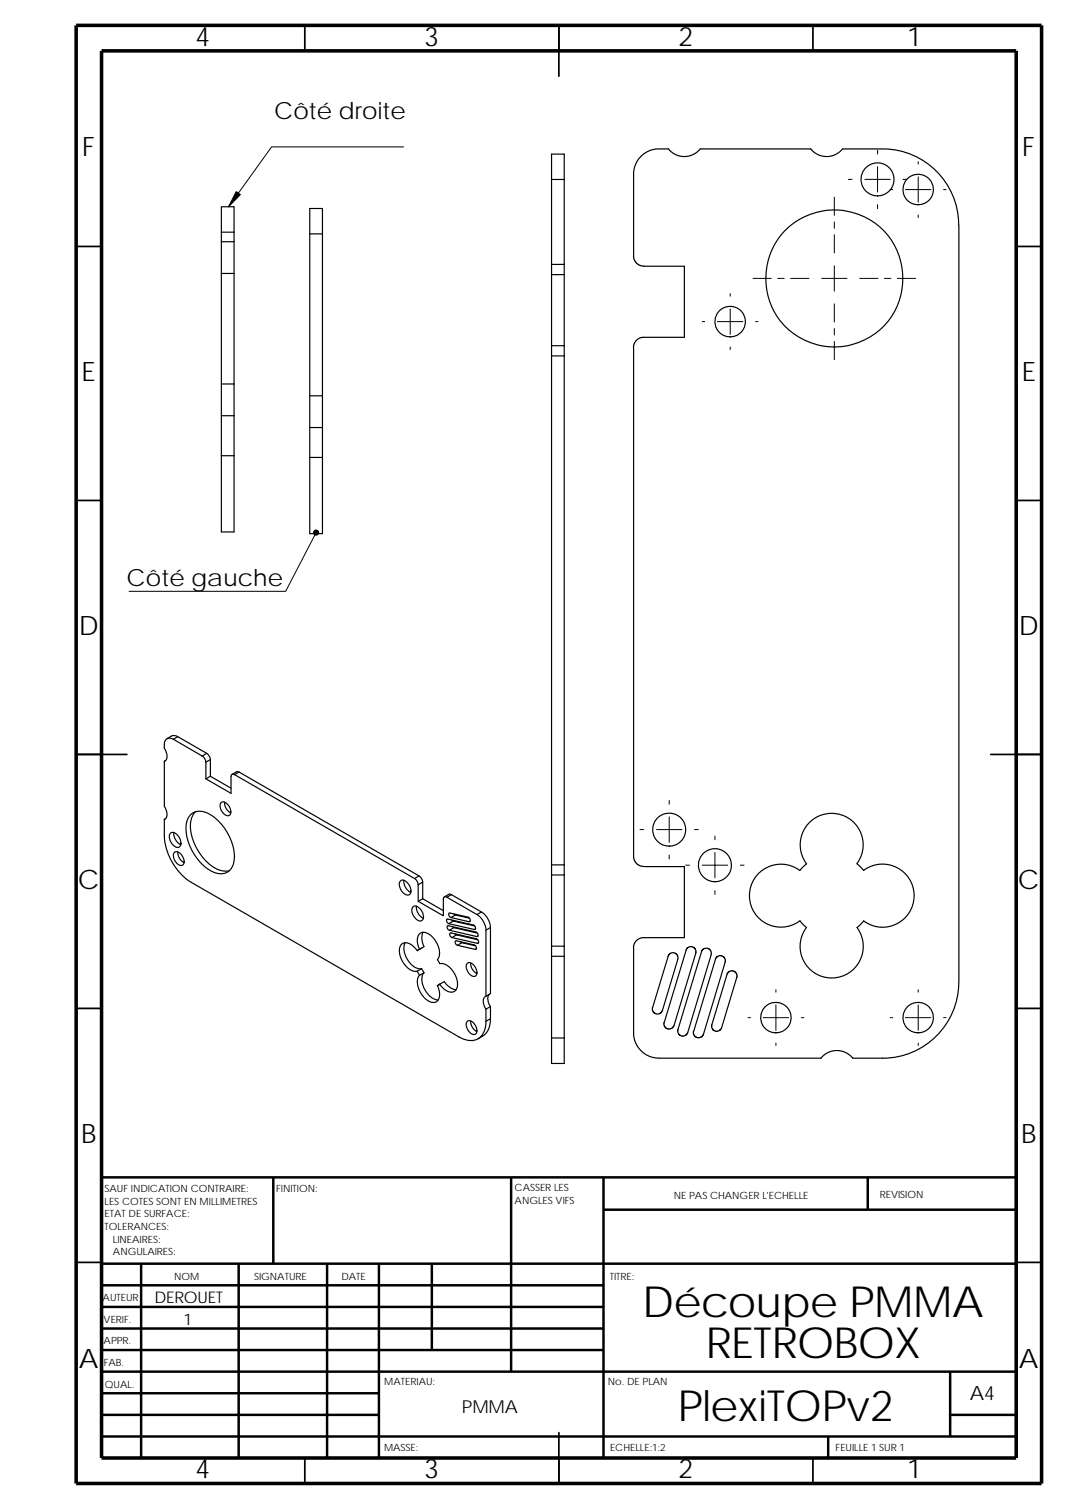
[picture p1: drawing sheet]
<svg xmlns="http://www.w3.org/2000/svg" width="210mm" height="297mm" viewBox="0 0 210 297" stroke-linecap="round" stroke-linejoin="round" font-family="sans-serif">
<g fill="none" stroke="#000" stroke-width=".34">
<path d="M60 5v5M110 5v10M160 5v5M15 48.5h5M200 48.5h5M15 98.5h5M200 98.5h5M15 148.5h10M195 148.5h10M15 198.5h5M200 198.5h5M15 248.5h5"/>
<path d="M200 248.5h5M60 287v5M110 282v10M160 287v5"/>
</g>
<g fill="none" stroke="#000" stroke-width=".49">
<path d="M53.8 231.8v17M100.6 231.8v38.2M118.8 238.1h81.2M118.8 231.8v55.2M170.8 231.8v6.3M200 231.8h-180v55.2M20 248.8h180M20 253h98.8M20 257.3h98.8M27.8 248.8v38.2M47 248.8v38.2M64.4 248.8v38.2"/>
<path d="M74.6 248.8v38.2M85 248.8v16.9M20 270h180M20 274.3h54.6M20 278.5h54.6M20 261.5h98.8M20 265.7h98.8M187 270v12.8M187 278.5h13M20 282.8h180M163 282.8v4.2"/>
</g>
<path d="M15 5h190v287h-190zM20 10h180v277h-180z" fill="none" stroke="#000" stroke-width=".7" stroke-linecap="butt"/>
<g fill="none" stroke="#000" stroke-width=".23">
<path d="M108.5 30.3h2.5v5h-2.5zM108.5 35.3v16.7M111 35.3v16.7h-2.5M43.6 47.6v6.2M43.6 47.6h2.5M43.6 45.7v1.9M43.6 53.8v21.8M43.6 45.7v-5h2.5v5M43.6 45.7h2.5M43.6 53.8h2.5M46.1 47.6v6.2M46.1 45.7v1.9"/>
<path d="M46.1 53.8v21.8M61 46h2.5v31.9h-2.5M61 46v-5h2.5v5M61 46v31.9M108.5 54.1h2.5M108.5 52v2.1M108.5 54.1v14M111 52v2.1M111 54.1v14M126.7 52.4h8v14h-8.4l-1.1 .6-.4 .7-.1 .4v100.7l.5 1.1 .4 .4 .7 .2 8.4 .1v14h-8.3l-1 .4-.5 .6-.2 .7v17a4.7 4.7 0 0 0 1.3 3.4l.7 .6a4.9 4.9 0 0 0 3 1M126.7 52.4l-.7-.1-.6-.4-.4-.5-.3-.7v-16.4a5 5 0 0 1 5-5h1.9l.4 .5 .9 .6 1.6 .4 1.5-.2 1.1-.6 .7-.7h21.8l.4 .5 .9 .6 1.6 .4 1.5-.2 1.1-.6 .7-.7h7.9a15 15 0 0 1 15 15v149a15 15 0 0 1-15 15h-5.9M43.6 75.6h2.5"/>
<path d="M43.6 75.6v6.2h2.5M46.1 75.6v6.2M61 77.9v6.3M63.5 77.9v6.3M108.5 70.1h2.5M108.5 68.1h2.5v2M108.5 68.1v2M108.5 70.1v100.1M111 70.1v100.1M43.6 89.7v15h2.5v-15M43.6 81.8v7.9M43.6 89.7h2.5"/>
<path d="M46.1 81.8v7.9M61 90v15.1h2.5v-15.1M61 84.2v5.8M61 84.2h2.5M61 90h2.5M63.5 84.2v5.8M32.3 149.9v8.8l.3 .4a1.57 1.57 0 0 1-.3 2.2M32.6 149.7l-.3 .2M34.1 145.5l.9-.5 5.7 3.3M34.1 145.5a1.09 1.09 0 0 0-1.2-.1 1.09 1.09 0 0 0-.6 1.2v.7l.3 .4a1.57 1.57 0 0 1-.3 2.2M34.1 145.5l5.7 3.3M35 145l-.6-.2a1.92 1.92 0 0 0-1.5 .6"/>
<path d="M38.5 159.8a5.1 5.1 0 0 0-.6 5.2 10.3 10.3 0 0 0 5.1 6.2l.9 .3 1.2-.1M39.8 148.8l.9-.5 .6 .8 .1 3.7M39.8 148.8l.5 .5 .2 .7M40.5 150v3.3l5 2.9v-3.5l.3-.3 .4 .1M41.4 152.8l-.9 .5M41.4 152.8l4.1 2.4M41.4 149.5l-.9 .5M43.5 158a1.45 1.45 0 0 1 1.8 1.3 .8 .8 0 0 1 .1 .8 .8 .8 0 0 1-.7 .5 1.97 1.97 0 0 1-1.2-2.6zM44.2 157.9v.2a2.2 2.2 0 0 0 1.2 1.9M46.2 152.5l35.4 20.4M47.1 152l-.4-.1-1 .5M47.1 152l35.4 20.4"/>
<path d="M47.1 152l-.9 .5M32.3 161.3a14.7 14.7 0 0 0 .7 6.6 11.5 11.5 0 0 0 4.7 5.8l52.6 30.4a3.4 3.4 0 0 0 4.5-.3 4.5 4.5 0 0 0 .8-2.8M32.6 161.2l-.3 .1M33.6 164a1.72 1.72 0 0 1 2 1.7 .79 .79 0 0 1-.4 1.1 .79 .79 0 0 1-1-.3 1.95 1.95 0 0 1-.6-2.5zM34.2 163.9a2.43 2.43 0 0 0 1.4 2.4M34.3 167.8a1.25 1.25 0 0 1 1.7 1 .91 .91 0 0 1 .3 .9 .91 .91 0 0 1-.8 .6 1.94 1.94 0 0 1-1.2-2.5zM35 167.7a2.24 2.24 0 0 0 1.2 2.1M37.7 160.2a3.4 3.4 0 0 1 4.1 .4 10.1 10.1 0 0 1 4.2 9 2.67 2.67 0 0 1-4 2.1 10 10 0 0 1-5.3-9.6l.2-.8zM78.9 173.3a1.43 1.43 0 0 1 1.7 1.1l.2 .4a.82 .82 0 0 1-.1 1.1 .82 .82 0 0 1-1 .1 2.33 2.33 0 0 1-1.1-2.3zM79.5 173.3a2.4 2.4 0 0 0 1.3 2.3M81.4 178.4a1.47 1.47 0 0 1 1.7 1.1l.2 .7a.81 .81 0 0 1-.8 1.1 2.37 2.37 0 0 1-1.4-2.5zM81.6 172.9l.9-.5 .6 .8 .1 3.7"/>
<path d="M81.6 172.9l.5 .6 .2 .7M82 178.4a2.4 2.4 0 0 0 1.3 2.3M82.3 174.2v3.2l4.9 2.9v-3.4l.4-.4 .3 .1M83.2 176.9l-.9 .5M83.2 176.9l4 2.4M83.2 173.7l-.9 .5M87.9 176.6l6 3.4a3.9 3.9 0 0 1 1.7 3.1v13a1.54 1.54 0 0 0-.2 2.2l.2 .3M88.3 179.8l.2-.1 3.6 .8a.49 .49 0 0 1 .4 .4 .49 .49 0 0 1-.2 .5l-3.5-.8-.4-.3zM88.8 176.1l-.9 .5M88.8 176.1l5.9 3.4M88.8 176.1l-.4-.1-1 .6M89.3 179.9l.3 .2"/>
<path d="M108.5 172.2h2.5M108.5 170.2v2M108.5 172.2v14M108.5 170.2h2.5M111 170.2v2M111 172.2v14M157.4 171.3a6.2 6.2 0 0 0-8.3 .9 6.2 6.2 0 0 0 0 8.3 6.2 6.2 0 0 0 8.3 .8l1.3 1.3a6.2 6.2 0 0 0 .8 8.3 6.2 6.2 0 0 0 8.4 0 6.2 6.2 0 0 0 .8-8.3l1.3-1.3M157.4 171.3l1.3-1.3a6.2 6.2 0 0 1 .8-8.3 6.2 6.2 0 0 1 8.4 0 6.2 6.2 0 0 1 .8 8.3l1.3 1.3a6.2 6.2 0 0 1 8.3 .8 6.2 6.2 0 0 1 0 8.4 6.2 6.2 0 0 1-8.4 .8M79.7 185.6a4.1 4.1 0 0 0 3 5.1 .48 .48 0 0 1 .6 .5l.1 .3M82.1 191.2l.2 .3a.6 .6 0 0 1 0 1 4.2 4.2 0 0 0 3 4.8 1.7 1.7 0 0 0 1.1-2.5l-.3-.8M82.1 187.1l.5-.2-.2-.5a2.29 2.29 0 0 1 .4-2.8 2.63 2.63 0 0 1 2.8 1.4 3.4 3.4 0 0 1 .5 4l.2 .2a.61 .61 0 0 0 .8 .5 4.2 4.2 0 0 1 2.7 5 1.69 1.69 0 0 1-2.7-.3l-.6-.7M82.1 187.1l-.3-.3a2.27 2.27 0 0 0-2.6-1 2.91 2.91 0 0 0 .2 3.7 2.8 2.8 0 0 0 2.7 1.7"/>
<path d="M83 190.7l-.9 .5M83.3 183.5l-.3 1.1 .4 1.8-1.3 .7M83.4 191.5a3.2 3.2 0 0 0 .5 3.7 3.1 3.1 0 0 0 2.4 1.6M83.4 191.5l-.8 .5M86.5 193.7l-.4 .3M86.5 193.7l.9-.5 .9 1a2.09 2.09 0 0 0 1.5 .6M87.9 181l.2-.1 5 1.2a.48 .48 0 0 1 .5 .3 .48 .48 0 0 1-.3 .6l-5-1.2-.4-.3zM88 182.3l.2-.1 5.4 1.3a.49 .49 0 0 1 .5 .3 .49 .49 0 0 1-.2 .6l-5.5-1.3-.3-.3zM88.6 183.6l5.1 1.2a.49 .49 0 0 1 .5 .4 .49 .49 0 0 1-.2 .5l-5.2-1.2a.57 .57 0 0 1-.2-.9zM88.9 181.1l.3 .2M89 182.4l.3 .2M89.2 181.3l-.9 .5"/>
<path d="M89.2 181.3l4.2 1M89.3 182.6l-.9 .5M89.3 182.6l4.6 1.1M89.6 183.8l.2 .2M89.6 185.3l.2-.1 3.5 .8a.48 .48 0 0 1 .4 .4 .48 .48 0 0 1-.2 .5l-3.5-.8-.4-.4zM89.6 180.1l-.8 .5M89.6 180.1l2.8 .6M89.8 184l-.9 .6M89.8 184l4.2 1M90.6 185.4l.3 .2M90.9 185.6l-.9 .5M90.9 185.6l2.7 .6"/>
<path d="M91.9 189.6a1.42 1.42 0 0 1 1.9 1.3 .77 .77 0 0 1 0 .9 .77 .77 0 0 1-.9 .3 1.98 1.98 0 0 1-1-2.5zM92.5 181.3l-.2 .1M92.6 189.5a2.21 2.21 0 0 0 1.3 2.1M93.6 182.8l-.3 .2M93.7 186.8l-.2 .1M93.9 180l.8-.5a3.9 3.9 0 0 1 1.8 3.1M94.1 184.2l-.2 .2M94.2 185.5l-.2 .2M95.6 198.6v2.4M96.3 195.7a2.01 2.01 0 0 0 .2 2.4M96.5 198.1v2.4M96.5 182.6v13l-.9 .5"/>
<path d="M96.5 182.6l-.9 .5M96.5 198.1l-.9 .5M108.5 188.2h2.5M108.5 186.2h2.5v2M108.5 186.2v2M108.5 188.2v16.1M111 188.2v16.1M128.4 198.3v.7l.6 .5h.8l.5-.5 3.1-10.2-.1-.7-.5-.5h-.8l-.5 .5-3.1 10.2M139.9 187.9v-.7l-.5-.5h-.8l-.5 .5-4.7 15.5 .1 .8 .5 .4 .9-.1 .4-.5 4.7-15.4M143.4 191.3l.6-.2 .5 .1 .4 .5 .1 .6-3 10-.4 .5-.8 .2-.6-.4-.1-.8 3-10zM91.9 201.1a1.42 1.42 0 0 1 1.9 1.2 .77 .77 0 0 1 0 1 .77 .77 0 0 1-.9 .3 1.98 1.98 0 0 1-1-2.5zM92.6 201a2.21 2.21 0 0 0 1.3 2.1"/>
<path d="M96.5 200.5a3.9 3.9 0 0 1-2.4 4M96.5 200.5l-.9 .5M108.5 204.3h2.5M108.5 204.3v5h2.5v-5M130.7 201.3l4.3-14.3 .5-.5 .8-.1 .5 .4 .1 .8-4.2 14.2-.5 .6-.8 .1-.6-.5-.1-.7M136.5 203l.1 .8 .6 .5 .8-.1 .5-.6 4.2-14.3-.1-.7-.5-.4h-.8l-.5 .6-4.3 14.2M167.8 208.3a4.1 4.1 0 0 0-4-1.4l-1.2 .5-1 .9h-31.9"/>
<circle cx="172.7" cy="35.3" r="3.2"/>
<circle cx="180.7" cy="37.3" r="2.99"/>
<circle cx="164.2" cy="54.8" r="13.5"/>
<circle cx="143.7" cy="63.3" r="3"/>
<circle cx="131.7" cy="163.3" r="3.3"/>
<circle cx="140.7" cy="170.3" r="3.3"/>
<circle cx="152.7" cy="200.3" r="3"/>
<circle cx="180.7" cy="200.3" r="3"/>
</g>
<g fill="none" stroke="#000" stroke-width=".2">
<path d="M79.4 28.9h-26l-8.4 11.8M164.2 38.8v3.6M166.9 35.3h.8M170.2 35.3h5M172.7 29.6v.7M172.7 32.8v5M175.2 37.3h.5M177.7 35.3h.7M178.2 37.3h5M180.7 31.8v.5M180.7 34.8v5M185.7 37.3h.5"/>
<path d="M143.7 57.8v.5M148.2 54.8h3.6M153.1 54.8h1.2M155.6 54.8h3.6M161.7 54.8h5M164.2 43.7v1.2M164.2 46.2v3.6M164.2 59.8v3.6M164.2 52.3v5M169.2 54.8h3.6M172.7 40.3v.8M174.1 54.8h1.2"/>
<path d="M176.6 54.8h3.6M180.7 42.3v.5M138.2 63.3h.5M141.2 63.3h5M143.7 60.8v5M143.7 68.3v.5M148.7 63.3h.5M164.2 64.7v1.2M164.2 67.2v3.6M62.2 104.8l-6 11.6h-30.8M131.7 157.6v.7M125.9 163.3h.8"/>
<path d="M129.2 163.3h5M131.7 168.3v.8M131.7 160.8v5M134.9 170.3h.8M136.7 163.3h.7M138.2 170.3h5M140.7 164.6v.7M140.7 175.3v.8M140.7 167.8v5M145.7 170.3h.7M152.7 194.8v.5M152.7 197.8v5"/>
<path d="M180.7 194.8v.5M180.7 197.8v5M147.2 200.3h.5M150.2 200.3h5M152.7 205.3v.5M157.7 200.3h.5M175.2 200.3h.5M178.2 200.3h5M180.7 205.3v.5M185.7 200.3h.5"/>
</g>
<g fill="#000" stroke="#000" stroke-width=".2">
<path d="M46.5 37.7l.8 .6-2.3 2.4z" fill-rule="evenodd"/>
<path d="M61.9 104.5l.5-.1-.2 .4 .2-.4a.5 .5 0 0 1 .2 .7 .5 .5 0 0 1-.7 .1 .5 .5 0 0 1 0-.7z" fill-rule="evenodd"/>
</g>
<g font-size="8.4">
<text x="126.4" y="259.2">Découpe PMMA</text>
<text x="138.9" y="267.4">RETROBOX</text>
<text x="133.4" y="279.7">PlexiTOPv2</text>
</g>
<g font-size="5.3">
<text x="38.5" y="9">4</text>
<text x="83.5" y="9">3</text>
<text x="133.5" y="9">2</text>
<text x="178.5" y="9">1</text>
<text x="16.2" y="30.7">F</text>
<text x="201.2" y="30.7">F</text>
<text x="16.1" y="75">E</text>
<text x="201.1" y="75">E</text>
<text x="15.5" y="125">D</text>
<text x="200.5" y="125">D</text>
<text x="15.3" y="175">C</text>
<text x="200.3" y="175">C</text>
<text x="16" y="225">B</text>
<text x="201" y="225">B</text>
<text x="15.5" y="269.2">A</text>
<text x="200.5" y="269.2">A</text>
<text x="38.5" y="291">4</text>
<text x="83.5" y="291">3</text>
<text x="133.5" y="291">2</text>
<text x="178.5" y="291">1</text>
</g>
<g font-size="4.7">
<text x="54" y="23.4">Côté droite</text>
<text x="24.9" y="115.4">Côté gauche</text>
</g>
<text font-size="3.9" x="190.8" y="275.5">A4</text>
<text font-size="3.5" x="90.9" y="278.2">PMMA</text>
<g font-size="3.2">
<text x="30.4" y="256.6">DEROUET</text>
<text x="36.1" y="260.8">1</text>
</g>
<g font-size="2">
<text x="20.6" y="234.6">SAUF INDICATION CONTRAIRE:</text>
<text x="20.6" y="237.1">LES COTES SONT EN MILLIMETRES</text>
<text x="20.6" y="239.6">ETAT DE SURFACE:</text>
<text x="54.4" y="234.6">FINITION:</text>
<text x="101.3" y="234.5">CASSER LES</text>
<text x="101.3" y="237">ANGLES VIFS</text>
<text x="132.6" y="236">NE PAS CHANGER L'ECHELLE</text>
<text x="173.1" y="235.7">REVISION</text>
<text x="20.6" y="242.1">TOLERANCES:</text>
<text x="22.2" y="244.6">LINEAIRES:</text>
<text x="22.2" y="247.1">ANGULAIRES:</text>
<text x="50" y="252">SIGNATURE</text>
<text x="67.2" y="252">DATE</text>
<text x="120" y="252">TITRE:</text>
<text x="20.2" y="256.1">AUTEUR</text>
<text x="34.3" y="252">NOM</text>
<text x="20.4" y="260.4">VERIF.</text>
<text x="20.4" y="264.5">APPR.</text>
<text x="20.4" y="268.8">FAB.</text>
<text x="20.6" y="273.2">QUAL.</text>
<text x="75.6" y="272.5">MATERIAU:</text>
<text x="119.6" y="272.5">No. DE PLAN</text>
<text x="75.6" y="285.6">MASSE:</text>
<text x="120.1" y="285.6">ECHELLE:1:2</text>
<text x="164.4" y="285.6">FEUILLE 1 SUR 1</text>
</g>
</svg>
